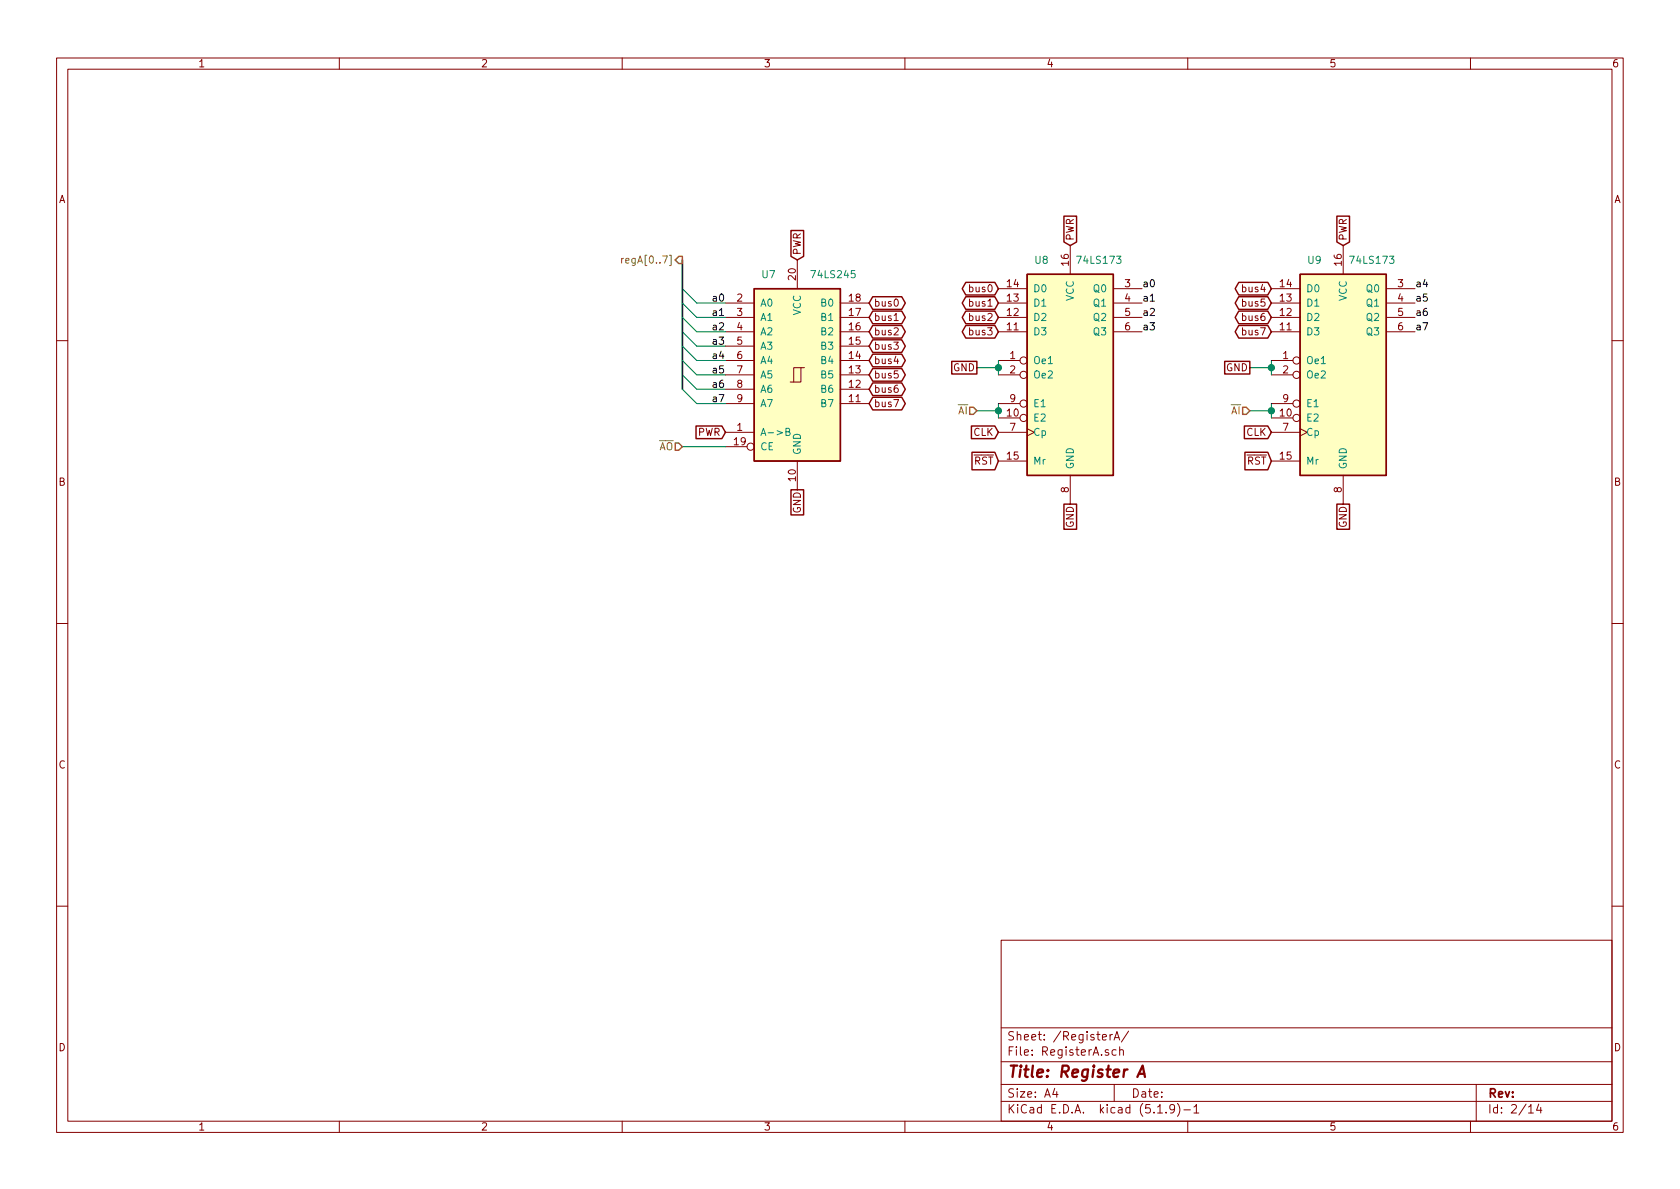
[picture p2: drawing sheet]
<svg xmlns="http://www.w3.org/2000/svg" width="297mm" height="210mm" viewBox="0 0 297 210" stroke-linecap="round" stroke-linejoin="round" font-family="sans-serif">
<g fill="none" stroke="#840000" stroke-width=".18">
<path d="M10 10.3h277v189.9h-277zM12 12.2h273v186.1h-273zM60 10.3v1.9M110 10.3v1.9M160 10.3v1.9M210 10.3v1.9M260 10.3v1.9M128.3 58.7h5M128.3 56.1h5M128.3 53.6h5M141 46v5M148.6 58.7h5.1"/>
<path d="M148.6 56.1h5.1M148.6 53.6h5.1M158.1 58.1l.5-.1 .2 .3-.8 .9h.8M158.1 56.7h.7M176.5 58.7h5.1M176.5 56.1h5.1M176.5 53.6h5.1M176.5 51h5.1M189.2 43.4v5.1M196.8 58.7h5.1M196.8 56.1h5.1M196.8 53.6h5.1"/>
<path d="M196.8 51h5.1M224.8 58.7h5.1M224.8 56.1h5.1M224.8 53.6h5.1M224.8 51h5.1M237.5 43.4v5.1M245.1 58.7h5.1M245.1 56.1h5.1M245.1 53.6h5.1M245.1 51h5.1M10 60.2h2M128.3 63.7h5"/>
<path d="M128.3 66.3h5M128.3 76.4h5M128.3 71.4h5M128.3 68.8h5M128.3 61.2h5M128.3 79h3.8M141.6 65h-1.3v2.6M142.2 65h-.6v2.6h-1.9M148.6 63.7h5.1M148.6 66.3h5.1M148.6 71.4h5.1M148.6 68.8h5.1"/>
<path d="M148.6 61.2h5.1M158 70.7h.9l-.6 1.2M158.4 63l-.3 .9h.8M176.5 63.7h3.8M176.5 73.9h3.8M176.5 66.3h3.8M176.5 76.4h5.1M176.5 71.4h3.8M181.6 75.8l1.3 .6-1.3 .7M224.8 63.7h3.8M224.8 73.9h3.8M224.8 66.3h3.8"/>
<path d="M224.8 76.4h5.1M224.8 71.4h3.8M229.9 75.8l1.2 .6-1.2 .7M285 60.2h2M141 81.5v5.1M176.5 81.5h5.1M189.2 84.1v5M224.8 81.5h5.1M237.5 84.1v5M10 110.3h2M285 110.3h2M10 160.2h2"/>
<path d="M177 166.3h108v32h-108zM285 160.2h2M60 198.3v1.9M110 198.3v1.9M160 198.3v1.9M177 194.8h108M177 191.8h108M177 187.8h108M177 181.8h108M186.5 192.5l-.4 1h1M186.8 193v1M196.3 182.9v1"/>
<path d="M196.7 182.9l-.4 .3M197 183.9l.5-1.5 .5 1.5M197 191.8v3M197.1 183.5h.7M197.3 185.7l-.4-.1-.3 .3 .1 .6 .2 .1 .4-.1M198 185.7a.37 .37 0 0 1 .6 .1v.8M198 185.1v1.5M199.5 182.3l-1.2 2M204.7 196.8h.8M206.2 196.7v.1M207.7 196l-.1 .1a.48 .48 0 0 1-.6 .1l-.2-.2 .2-.6a.48 .48 0 0 1 .6 .1 1.27 1.27 0 0 1-.2 1.2l-.4 .1M208.2 195.1a1.71 1.71 0 0 1 0 2.3"/>
<path d="M209.3 196.3h1.2M210 198.3v1.9M211.1 195.8l.4-.5v1.5M211.1 196.8h.9M260 198.3v1.9M261 191.8v6.5M270.3 195.8l.4-.5v1.5M270.3 196.8h.8M272.1 195.2l-.4 1.1h.9M272.4 195.8v1"/>
<circle cx="132.7" cy="79" r=".63"/>
<circle cx="181" cy="66.3" r=".63"/>
<circle cx="181" cy="63.7" r=".63"/>
<circle cx="181" cy="73.9" r=".63"/>
<circle cx="181" cy="71.4" r=".63"/>
<circle cx="229.2" cy="73.9" r=".63"/>
<circle cx="229.2" cy="71.4" r=".63"/>
<circle cx="229.2" cy="63.7" r=".63"/>
<circle cx="229.2" cy="66.3" r=".63"/>
</g>
<path d="M201.1 190.4l.9-2 .4 2M201.4 189.9h.9" fill="none" stroke="#840000" stroke-width=".41"/>
<g fill="#ffffc2" stroke="#ffffc2" stroke-width=".18">
<path d="M181.6 48.5h15.2v35.6h-15.2z"/>
<path d="M133.3 51h15.3v30.5h-15.3z"/>
<path d="M229.9 48.5h15.2v35.6h-15.2z"/>
</g>
<g fill="none" stroke="#840000" stroke-width=".25">
<path d="M188.1 38.2h2.2v4.6l-1.1 .6-1.1-.6zM236.4 38.2h2.2v4.6l-1.1 .6-1.1-.6zM133.3 51h15.3v30.5h-15.3zM139.9 40.8h2.2v4.5l-1.1 .7-1.1-.7zM154.3 57.6h5.1l.7 1.1-.7 1.1h-5.1l-.6-1.1zM154.3 55h5.1l.7 1.1-.7 1.1h-5.1l-.6-1.1zM154.3 52.5h5.1l.7 1.1-.7 1.1h-5.1l-.6-1.1zM170.8 57.6h5.1l.6 1.1-.6 1.1h-5.1l-.7-1.1zM170.8 55h5.1l.6 1.1-.6 1.1h-5.1l-.7-1.1zM170.8 49.9h5.1l.6 1.1-.6 1.2h-5.1l-.7-1.2zM170.8 52.5h5.1l.6 1.1-.6 1.1h-5.1l-.7-1.1zM181.6 48.5h15.2v35.6h-15.2z"/>
<path d="M219 57.6h5.2l.6 1.1-.6 1.1h-5.2l-.6-1.1zM219 55h5.2l.6 1.1-.6 1.1h-5.2l-.6-1.1zM219 52.5h5.2l.6 1.1-.6 1.1h-5.2l-.6-1.1zM219 49.9h5.2l.6 1.1-.6 1.2h-5.2l-.6-1.2zM229.9 48.5h15.2v35.6h-15.2zM123.1 75.3h4.5l.7 1.1-.7 1.2h-4.5zM154.3 60.1h5.1l.7 1.1-.7 1.1h-5.1l-.6-1.1zM154.3 70.3h5.1l.7 1.1-.7 1.1h-5.1l-.6-1.1zM154.3 67.7h5.1l.7 1.1-.7 1.1h-5.1l-.6-1.1zM154.3 65.2h5.1l.7 1.1-.7 1.1h-5.1l-.6-1.1zM154.3 62.6h5.1l.7 1.1-.7 1.2h-5.1l-.6-1.2zM168.3 63.9h4.4v2.2h-4.4z"/>
<path d="M171.8 75.3h4.1l.6 1.1-.6 1.2h-4.1zM171.9 80h4l.6 1.5-.6 1.6h-4zM216.5 63.9h4.5v2.2h-4.5zM220 75.3h4.2l.6 1.1-.6 1.2h-4.2zM220.1 80h4.1l.6 1.5-.6 1.6h-4.1zM139.9 86.6h2.2v4.5h-2.2zM188.1 89.1h2.2v4.5h-2.2zM236.4 89.1h2.2v4.5h-2.2z"/>
</g>
<path d="M139 76.3h.5l.1-.4-.6-.2v1.3h.4l.3-.2v-.2l-.3-.3" fill="none" stroke="#008484" stroke-width=".18"/>
<path d="M120.6 46v22.8" fill="none" stroke="#000084" stroke-width=".3"/>
<g fill="none" stroke="#008400" stroke-width=".18">
<path d="M120.6 58.7l2.6 2.5h5.1M120.6 56.1l2.6 2.6h5.1M120.6 53.6l2.6 2.5h5.1M120.6 51l2.6 2.6h5.1M120.6 68.8l2.6 2.6h5.1M120.6 66.3l2.6 2.5h5.1M120.6 63.7l2.6 2.6h5.1M120.6 61.2l2.6 2.5h5.1M120.6 79h7.7M172.7 65h3.8M172.7 72.6h3.8M176.5 63.7v2.6"/>
<path d="M176.5 71.4v2.5M221 65h3.8M221 72.6h3.8M224.8 63.7v2.6M224.8 71.4v2.5"/>
</g>
<path d="M109.9 45.7v.8M110.3 45.7l-.4 .2" fill="none" stroke="#848400" stroke-width=".18"/>
<path d="M120 45.3h.6v1.3h-.6l-.6-.6zM119.4 78.4h.6l.6 .6-.6 .6h-.6zM171.4 72h.7l.6 .6-.6 .7h-.7zM219.7 72h.6l.7 .6-.7 .7h-.6z" fill="none" stroke="#848400" stroke-width=".25"/>
<g fill="#008400" stroke="#008400" stroke-width=".25">
<circle cx="224.8" cy="72.6" r=".51"/>
<circle cx="176.5" cy="65" r=".51"/>
<circle cx="176.5" cy="72.6" r=".51"/>
<circle cx="224.8" cy="65" r=".51"/>
</g>
<text font-size="2.8" fill="#840000" x="178" y="190.5">Title: Register A</text>
<g font-size="2.1" fill="#840000">
<text x="178" y="184">Sheet: /RegisterA/</text>
<text x="178" y="186.7">File: RegisterA.sch</text>
<text x="178" y="196.9">KiCad E.D.A. kicad (5.1.9)-1</text>
<text x="178" y="194.1">Size: A4</text>
<text x="200" y="194.1">Date:</text>
<text x="263" y="194.1">Rev:</text>
<text x="263" y="196.9">Id: 2/14</text>
</g>
<g font-size="1.8" fill="#840000">
<text x="35" y="11.9">1</text>
<text x="85" y="11.9">2</text>
<text x="135" y="11.9">3</text>
<text x="185" y="11.9">4</text>
<text x="235" y="11.9">5</text>
<text x="285" y="11.9">6</text>
<text x="10.4" y="35.9">A</text>
<text x="285.4" y="35.9">A</text>
<text x="141.6" y="45.2" transform="rotate(-90 141.6 45.2)">PWR</text>
<text x="189" y="46.9" transform="rotate(-90 189 46.9)">16</text>
<text x="189.9" y="42.6" transform="rotate(-90 189.9 42.6)">PWR</text>
<text x="237.2" y="46.9" transform="rotate(-90 237.2 46.9)">16</text>
<text x="238.1" y="42.6" transform="rotate(-90 238.1 42.6)">PWR</text>
<text x="130.3" y="53.3">2</text>
<text x="140.7" y="49.5" transform="rotate(-90 140.7 49.5)">20</text>
<text x="150.2" y="53.3">18</text>
<text x="171.6" y="51.7">bus0</text>
<text x="178.1" y="53.3">13</text>
<text x="178.1" y="50.8">14</text>
<text x="198.9" y="50.8">3</text>
<text x="198.9" y="53.3">4</text>
<text x="219.9" y="51.7">bus4</text>
<text x="226.4" y="53.3">13</text>
<text x="226.4" y="50.8">14</text>
<text x="247.2" y="50.8">3</text>
<text x="247.2" y="53.3">4</text>
<text x="130.3" y="55.9">3</text>
<text x="130.3" y="58.4">4</text>
<text x="150.2" y="58.4">16</text>
<text x="150.2" y="55.9">17</text>
<text x="154.5" y="59.3">bus2</text>
<text x="154.5" y="56.8">bus1</text>
<text x="154.5" y="54.2">bus0</text>
<text x="171.6" y="59.3">bus3</text>
<text x="171.6" y="56.8">bus2</text>
<text x="171.6" y="54.2">bus1</text>
<text x="178.1" y="58.4">11</text>
<text x="178.1" y="55.9">12</text>
<text x="198.9" y="55.9">5</text>
<text x="198.9" y="58.4">6</text>
<text x="219.9" y="59.3">bus7</text>
<text x="219.9" y="56.8">bus6</text>
<text x="219.9" y="54.2">bus5</text>
<text x="226.4" y="58.4">11</text>
<text x="226.4" y="55.9">12</text>
<text x="247.2" y="55.9">5</text>
<text x="247.2" y="58.4">6</text>
<text x="130.3" y="61">5</text>
<text x="130.3" y="63.5">6</text>
<text x="150.2" y="63.5">14</text>
<text x="150.2" y="61">15</text>
<text x="154.5" y="61.8">bus3</text>
<text x="154.5" y="64.4">bus4</text>
<text x="168.5" y="65.7">GND</text>
<text x="178.6" y="63.5">1</text>
<text x="216.8" y="65.7">GND</text>
<text x="226.8" y="63.5">1</text>
<text x="130.3" y="66">7</text>
<text x="130.3" y="68.6">8</text>
<text x="130.3" y="71.1">9</text>
<text x="150.2" y="71.1">11</text>
<text x="150.2" y="68.6">12</text>
<text x="150.2" y="66">13</text>
<text x="154.5" y="69.5">bus6</text>
<text x="154.5" y="66.9">bus5</text>
<text x="178.6" y="66">2</text>
<text x="178.6" y="71.1">9</text>
<text x="226.8" y="66">2</text>
<text x="226.8" y="71.1">9</text>
<text x="123.4" y="77.1">PWR</text>
<text x="130.3" y="76.2">1</text>
<text x="154.5" y="72">bus7</text>
<text x="172.1" y="77.1">CLK</text>
<text x="178.1" y="73.7">10</text>
<text x="178.6" y="76.2">7</text>
<text x="220.4" y="77.1">CLK</text>
<text x="226.4" y="73.7">10</text>
<text x="226.8" y="76.2">7</text>
<text x="129.8" y="78.7">19</text>
<text x="172.2" y="82.2">RST</text>
<text x="178.1" y="81.3">15</text>
<text x="220.5" y="82.2">RST</text>
<text x="226.4" y="81.3">15</text>
<text x="10.4" y="85.9">B</text>
<text x="140.7" y="85" transform="rotate(-90 140.7 85)">10</text>
<text x="189" y="87.1" transform="rotate(-90 189 87.1)">8</text>
<text x="237.2" y="87.1" transform="rotate(-90 237.2 87.1)">8</text>
<text x="285.4" y="85.9">B</text>
<text x="141.6" y="90.8" transform="rotate(-90 141.6 90.8)">GND</text>
<text x="189.9" y="93.3" transform="rotate(-90 189.9 93.3)">GND</text>
<text x="238.1" y="93.3" transform="rotate(-90 238.1 93.3)">GND</text>
<text x="10.4" y="135.9">C</text>
<text x="285.4" y="135.9">C</text>
<text x="10.4" y="185.9">D</text>
<text x="285.4" y="185.9">D</text>
<text x="35" y="199.9">1</text>
<text x="85" y="199.9">2</text>
<text x="135" y="199.9">3</text>
<text x="185" y="199.9">4</text>
<text x="235" y="199.9">5</text>
<text x="285" y="199.9">6</text>
</g>
<g font-size="1.8" fill="#848400">
<text x="111" y="46.6">regA[0..7]</text>
<text x="169.4" y="73.3">AI</text>
<text x="217.7" y="73.3">AI</text>
<text x="116.5" y="79.6">AO</text>
</g>
<g font-size="1.8" fill="#008484">
<text x="183" y="46.7">U8</text>
<text x="190.7" y="46.7">74LS173</text>
<text x="231.3" y="46.7">U9</text>
<text x="239" y="46.7">74LS173</text>
<text x="134.8" y="49.2">U7</text>
<text x="143.7" y="49.2">74LS245</text>
<text x="182.6" y="51.7">D0</text>
<text x="189.9" y="53.3" transform="rotate(-90 189.9 53.3)">VCC</text>
<text x="193.5" y="51.7">Q0</text>
<text x="230.9" y="51.7">D0</text>
<text x="238.1" y="53.3" transform="rotate(-90 238.1 53.3)">VCC</text>
<text x="241.7" y="51.7">Q0</text>
<text x="134.4" y="54.2">A0</text>
<text x="134.4" y="56.8">A1</text>
<text x="134.4" y="59.3">A2</text>
<text x="141.6" y="55.8" transform="rotate(-90 141.6 55.8)">VCC</text>
<text x="145.3" y="59.3">B2</text>
<text x="145.3" y="56.8">B1</text>
<text x="145.3" y="54.2">B0</text>
<text x="182.6" y="59.3">D3</text>
<text x="182.6" y="56.8">D2</text>
<text x="182.6" y="54.2">D1</text>
<text x="193.5" y="54.2">Q1</text>
<text x="193.5" y="56.8">Q2</text>
<text x="193.5" y="59.3">Q3</text>
<text x="230.9" y="59.3">D3</text>
<text x="230.9" y="56.8">D2</text>
<text x="230.9" y="54.2">D1</text>
<text x="241.7" y="54.2">Q1</text>
<text x="241.7" y="56.8">Q2</text>
<text x="241.7" y="59.3">Q3</text>
<text x="134.4" y="61.8">A3</text>
<text x="134.4" y="64.4">A4</text>
<text x="145.3" y="64.4">B4</text>
<text x="145.3" y="61.8">B3</text>
<text x="182.6" y="64.4">Oe1</text>
<text x="230.9" y="64.4">Oe1</text>
<text x="134.4" y="66.9">A5</text>
<text x="134.4" y="69.5">A6</text>
<text x="145.3" y="69.5">B6</text>
<text x="145.3" y="66.9">B5</text>
<text x="182.6" y="66.9">Oe2</text>
<text x="230.9" y="66.9">Oe2</text>
<text x="134.4" y="77.1">A-&gt;B</text>
<text x="134.4" y="72">A7</text>
<text x="145.3" y="72">B7</text>
<text x="182.6" y="74.5">E2</text>
<text x="182.6" y="77.1">Cp</text>
<text x="182.6" y="72">E1</text>
<text x="230.9" y="74.5">E2</text>
<text x="230.9" y="77.1">Cp</text>
<text x="230.9" y="72">E1</text>
<text x="134.4" y="79.6">CE</text>
<text x="141.6" y="80.5" transform="rotate(-90 141.6 80.5)">GND</text>
<text x="182.6" y="82.2">Mr</text>
<text x="189.9" y="83.1" transform="rotate(-90 189.9 83.1)">GND</text>
<text x="230.9" y="82.2">Mr</text>
<text x="238.1" y="83.1" transform="rotate(-90 238.1 83.1)">GND</text>
</g>
<g font-size="1.8">
<text x="126.3" y="53.3">a0</text>
<text x="201.9" y="50.8">a0</text>
<text x="201.9" y="53.3">a1</text>
<text x="250.2" y="50.8">a4</text>
<text x="250.2" y="53.3">a5</text>
<text x="126.3" y="55.9">a1</text>
<text x="126.3" y="58.4">a2</text>
<text x="201.9" y="55.9">a2</text>
<text x="201.9" y="58.4">a3</text>
<text x="250.2" y="58.4">a7</text>
<text x="250.2" y="55.9">a6</text>
<text x="126.3" y="63.5">a4</text>
<text x="126.3" y="61">a3</text>
<text x="126.3" y="66">a5</text>
<text x="126.3" y="68.6">a6</text>
<text x="126.3" y="71.1">a7</text>
</g>
</svg>
